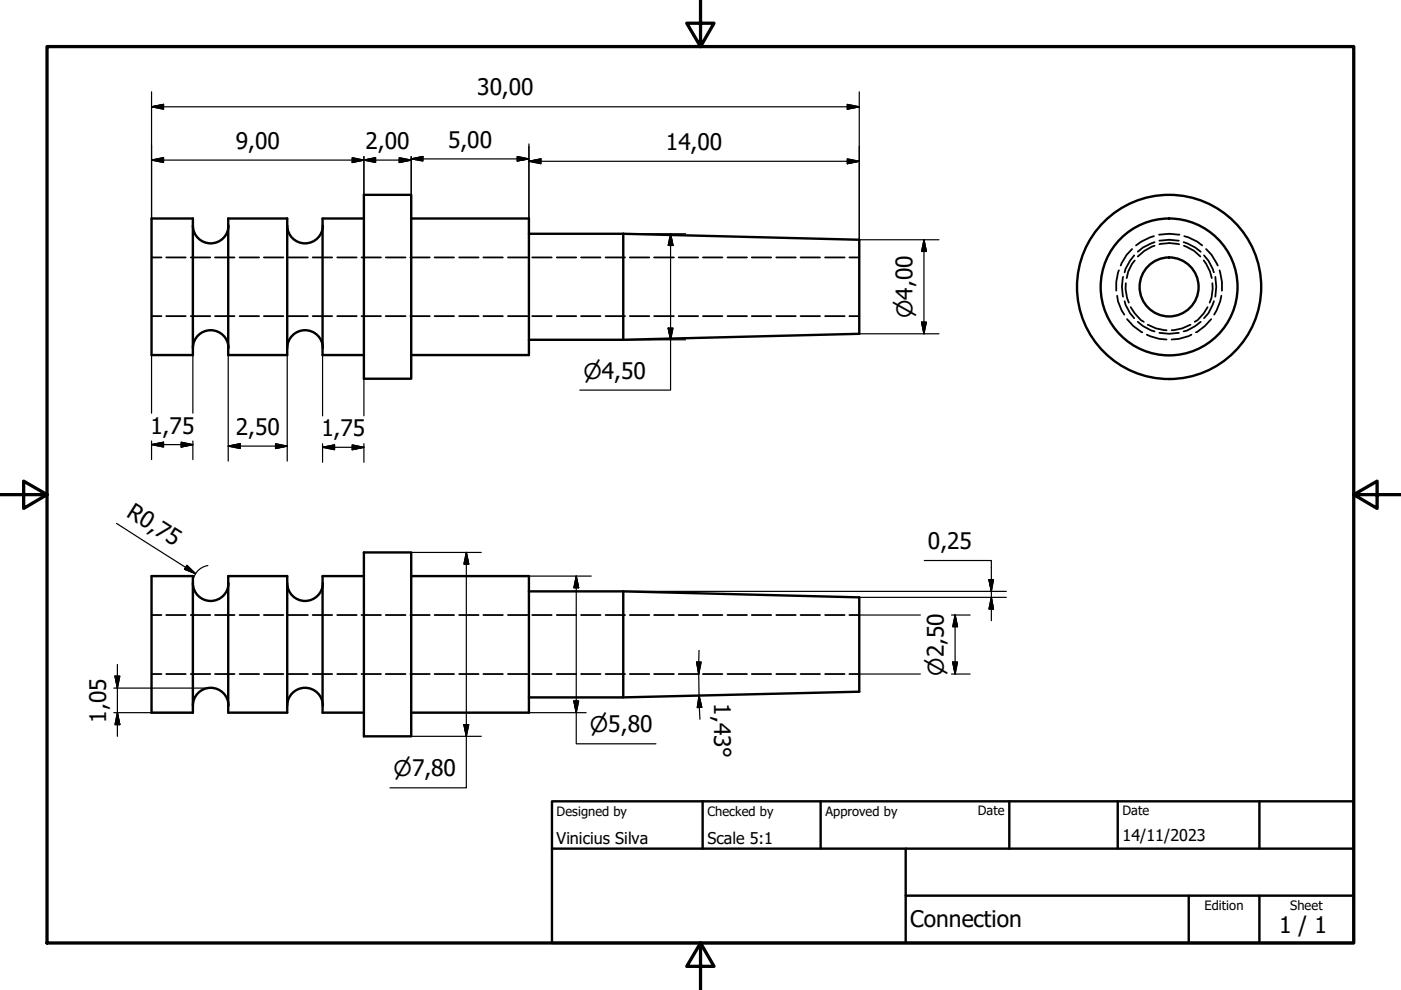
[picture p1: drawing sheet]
<svg xmlns="http://www.w3.org/2000/svg" width="297mm" height="210mm" viewBox="0 0 297 210" stroke-linecap="round" stroke-linejoin="round" font-family="sans-serif">
<!-- layer: Visible (ISO) -->
<g fill="none" stroke="#000" stroke-width=".51">
<path d="M32.1 46.3h8.8v29h-8.8zM40.9 47.8a3.8 3.8 0 0 0 3.8 3.8 3.8 3.8 0 0 0 3.8-3.8M48.4 46.3h12.5v29h-12.5zM60.9 47.8a3.8 3.8 0 0 0 3.8 3.8 3.8 3.8 0 0 0 3.8-3.8M77.2 41.3h10v39h-10zM77.2 46.3h-8.8v29h8.8M87.2 46.3h24.9v29h-24.9M112.1 49.6h20M132.1 49.6l50.1 1.2v20l-50.1 1.2h-20M132.1 49.6v22.4M40.9 73.8a3.8 3.8 0 0 1 3.8-3.8 3.8 3.8 0 0 1 3.8 3.8M60.9 73.8a3.8 3.8 0 0 1 3.8-3.8 3.8 3.8 0 0 1 3.8 3.8"/>
<path d="M77.2 117.1h10v39h-10zM32.1 122.1h8.8v29h-8.8zM40.9 123.6a3.8 3.8 0 0 0 3.8 3.8 3.8 3.8 0 0 0 3.8-3.8M48.4 122.1h12.5v29h-12.5zM60.9 123.6a3.8 3.8 0 0 0 3.8 3.8 3.8 3.8 0 0 0 3.8-3.8M77.2 122.1h-8.8v29h8.8M87.2 122.1h24.9v29h-24.9M112.1 125.4h20M132.1 125.4l50.1 1.3v20l-50.1 1.2h-20M132.1 125.4v22.5M40.9 149.6a3.8 3.8 0 0 1 3.8-3.8 3.8 3.8 0 0 1 3.8 3.8M60.9 149.6a3.8 3.8 0 0 1 3.8-3.8 3.8 3.8 0 0 1 3.8 3.8"/>
<circle cx="247.9" cy="60.8" r="14.5"/>
<circle cx="247.9" cy="60.8" r="6.3"/>
<circle cx="247.9" cy="60.8" r="19.5"/>
</g>
<!-- layer: Hidden (ISO) -->
<g fill="none" stroke="#000" stroke-width=".38">
<path d="M32.1 54.6h2.1M35.2 54.6h4.2M40.4 54.6h4.2M45.6 54.6h4.1M50.8 54.6h4.1M55.9 54.6h4.2M61.2 54.6h4.1M66.3 54.6h4.1M71.5 54.6h4.1M76.6 54.6h4.2M81.8 54.6h4.2M87 54.6h4.1"/>
<path d="M92.1 54.6h4.2M97.3 54.6h4.2M102.5 54.6h4.1M107.7 54.6h4.1M112.8 54.6h4.2M118 54.6h4.2M123.2 54.6h4.1M128.4 54.6h4.1M133.5 54.6h4.2M138.7 54.6h4.2M143.9 54.6h4.1M149 54.6h4.2"/>
<path d="M154.2 54.6h4.2M159.4 54.6h4.1M164.6 54.6h4.1M169.7 54.6h4.2M174.9 54.6h4.2M180.1 54.6h2.1M237.2 57.3l-.5 2.5v1.8M238.1 58.7a8.8 8.8 0 0 0 0 4.2M240 52.8l-1.1 1.2-1.3 2.3M240.5 54.1l-.9 1.2-1 1.7-.2 .8M240.6 55.2l-.6 .7-.8 1.7-.3 1.4M244.7 50.1l-2.7 1.1-1.1 .8"/>
<path d="M244.8 51.3l-2.5 1.2-1.1 .9M244.8 52.1l-2.2 1.1-1.4 1.2M245.7 49.8a12.3 12.3 0 0 1 4.4 0M245.8 51a11.3 11.3 0 0 1 4.1 0M245.8 51.8a8.8 8.8 0 0 1 4.2 0M251 51.3l2.4 1.2 1.2 .9M251 52.1l2.2 1.1 1.3 1.2M251.1 50.1l.9 .2 1.8 .9 1.1 .8M255.2 55.2l1.3 2.4 .4 1.4M255.3 54.1l.9 1.2 1.2 2.5M255.7 52.8l1.2 1.2 1.3 2.3M257.7 58.7a11.6 11.6 0 0 1 0 4.2"/>
<path d="M258.6 57.3l.5 2.5v1.8M32.1 67h2.1M35.2 67h4.2M40.4 67h4.2M45.6 67h4.1M50.8 67h4.1M55.9 67h4.2M61.2 67h4.1M66.3 67h4.1M71.5 67h4.1M76.6 67h4.2M81.8 67h4.2"/>
<path d="M87 67h4.1M92.1 67h4.2M97.3 67h4.2M102.5 67h4.1M107.7 67h4.1M112.8 67h4.2M118 67h4.2M123.2 67h4.1M128.4 67h4.1M133.5 67h4.2M138.7 67h4.2M143.9 67h4.1"/>
<path d="M149 67h4.2M154.2 67h4.2M159.4 67h4.1M164.6 67h4.1M169.7 67h4.2M174.9 67h4.2M180.1 67h2.1M236.9 62.7l.1 1.2 .8 1.9 .6 .9M238.4 63.9l.2 .7 1 1.8 .9 1.1M238.7 60l-.1 1.2 .4 2 .3 1M239 67.7l1.3 1.4 1.9 1.4M239.7 65.1l.9 1.4 1.3 1.4 .6 .3"/>
<path d="M241.2 68.2l1.1 .9 1.8 1 .7 .2M243.1 71l2.7 .9 1.5 .1M243.3 68.9a8.9 8.9 0 0 0 4 1.1M245.8 70.6a11.3 11.3 0 0 0 4.1 0M252.4 68.9a8.9 8.9 0 0 1-4 1.1M252.6 71l-2.7 .9-1.5 .1M254.6 68.2l-1.2 .9-1.7 1-.7 .2M256 65.1l-.8 1.4-1.3 1.4-.6 .3M256.8 67.7l-1.3 1.4-1.9 1.4M257 60l.1 1.2-.2 2-.4 1M257.4 63.9l-1.2 2.5-.9 1.1M259 62.7l-.3 1.2-1.3 2.8"/>
<path d="M32.1 130.4h2.1M35.2 130.4h4.2M40.4 130.4h4.2M45.6 130.4h4.1M50.8 130.4h4.1M55.9 130.4h4.2M61.2 130.4h4.1M66.3 130.4h4.1M71.5 130.4h4.1M76.6 130.4h4.2M81.8 130.4h4.2M87 130.4h4.1"/>
<path d="M92.1 130.4h4.2M97.3 130.4h4.2M102.5 130.4h4.1M107.7 130.4h4.1M112.8 130.4h4.2M118 130.4h4.2M123.2 130.4h4.1M128.4 130.4h4.1M133.5 130.4h4.2M138.7 130.4h4.2M143.9 130.4h4.1M149 130.4h4.2"/>
<path d="M154.2 130.4h4.2M159.4 130.4h4.1M164.6 130.4h4.1M169.7 130.4h4.2M174.9 130.4h4.2M180.1 130.4h2.1M32.1 142.9h2.1M35.2 142.9h4.2M40.4 142.9h4.2M45.6 142.9h4.1M50.8 142.9h4.1M55.9 142.9h4.2"/>
<path d="M61.2 142.9h4.1M66.3 142.9h4.1M71.5 142.9h4.1M76.6 142.9h4.2M81.8 142.9h4.2M87 142.9h4.1M92.1 142.9h4.2M97.3 142.9h4.2M102.5 142.9h4.1M107.7 142.9h4.1M112.8 142.9h4.2M118 142.9h4.2"/>
<path d="M123.2 142.9h4.1M128.4 142.9h4.1M133.5 142.9h4.2M138.7 142.9h4.2M143.9 142.9h4.1M149 142.9h4.2M154.2 142.9h4.2M159.4 142.9h4.1M164.6 142.9h4.1M169.7 142.9h4.2M174.9 142.9h4.2M180.1 142.9h2.1"/>
</g>
<!-- layer: Border (ISO) -->
<path d="M148.5 -.1v10l-2.9-5h5.8l-2.9 5M10 9.9h277v190h-277zM0 104.9h10l-5-2.9v5.8l5-2.9M287 104.9l5 2.9v-5.8l-5 2.9h10M148.5 199.9l2.9 5h-5.8l2.9-5v10" fill="none" stroke="#000" stroke-width=".7"/>
<!-- layer: Title (ISO) -->
<path d="M117 169.9h170v30h-170zM117 179.9h170M149 169.9v10M174 169.9v10M192 179.9v20M214 169.9v10M237 169.9v10M267 169.9v10M192 189.9h95M252 189.9v10M267 189.9v10" fill="none" stroke="#000" stroke-width=".51"/>
<!-- layer: Dimension (ISO) -->
<g fill="none" stroke="#000" stroke-width=".25">
<path d="M32.1 19.5v26.8M182.2 19.5v31.3h16.9M32.1 22.6l2.6-.5v1zM32.1 33.9l2.6-.5v1.1zM32.1 22.6h150.1M32.1 33.9h55.1M74.7 33.4l2.5 .5-2.5 .6zM77.2 33.9l2.4-.5v1.1zM77.2 33.2v8.1M84.6 33.4l2.6 .5-2.6 .6zM87.2 33.7l2.5-.5v.9zM87.2 33.2v8.1"/>
<path d="M87.2 33.7h24.9M109.7 33.2l2.4 .5-2.4 .4zM112.1 34.2l2.6-.5v1zM112.1 34.2h70.1M112.1 30.5v15.8M179.6 22.1l2.6 .5-2.6 .5zM179.6 33.7l2.6 .5-2.6 .5zM132.1 49.6h13.3M142.2 49.6l.5 2.4h-1zM142.2 49.6v33.1h-19.3M195.9 50.8l.5 2.5h-1zM195.9 50.8v20"/>
<path d="M32.1 75.3v12.3M40.9 75.3v12.3M48.4 75.3v22.5M60.9 75.3v22.5M68.4 75.3v12.9M77.2 75.3v12.9M132.1 72h13.3M141.7 69.6h1l-.5 2.4zM182.2 70.8h16.9M195.4 68.3h1l-.5 2.5zM32.1 94.3l2.6-.5v1zM32.1 93.5v3.9"/>
<path d="M32.1 94.3h8.8M38.4 93.8l2.5 .5-2.5 .5zM40.9 93.5v3.9M48.4 94.6l2.5-.5v1zM48.4 94.6h12.5M58.4 94.1l2.5 .5-2.5 .5zM68.4 94.8l2.5-.5v1zM68.4 94.8h8.8M68.4 94.1v3.9M74.7 94.3l2.5 .5-2.5 .5zM77.2 94.1v3.9M24.7 111l16.8 10.6"/>
<path d="M39.6 119.9l1.9 1.7-2.4-.9zM44.1 119.9a3.8 3.8 0 0 0-3.2 3.7M87.2 117.1h14.8M98.9 117.1l.5 2.5h-1zM98.9 117.1v49.9h-16.2M196 118.8h14.2v12.8M112.1 122.1h13.2M122.2 122.1l.5 2.5h-1zM122.2 122.1v35.6h16.9M132.1 125.4h81.3M148.2 137.9l-.1 5 .3 9.6M182.2 130.4h12.9"/>
<path d="M182.2 126.7h31.2M201.7 130.4h4M202.5 130.4l.5 2.5h-1zM202.5 130.4v12.5M209.7 122.9h.9l-.4 2.5zM210.2 126.7l.4 2.4h-.9zM24.1 151.1h16.8M24.1 145.9h20.5M24.4 143.4h1l-.5 2.5zM24.9 151.1l.5 2.5h-1zM24.9 140.9v15.2M87.2 156.1h14.8"/>
<path d="M98.4 153.6h1l-.5 2.5zM112.1 151.1h12.2M121.7 148.6h1l-.5 2.5zM147.7 140.4h1l-.6 2.5zM148.2 147.5l.6 2.5h-1zM182.2 142.9h12.9M201.7 142.9h4M202 140.4h1l-.5 2.5z"/>
</g>
<g fill="#000" stroke="#000" stroke-width=".25">
<path d="M32.1 22.6l2.6-.5zM32.1 22.6l2.6-.5v1zM32.1 33.9l2.6-.5zM32.1 33.9l2.6-.5v1.1zM74.7 34.5l2.5-.6zM74.7 33.4l2.5 .5-2.5 .6zM77.2 33.9l2.4-.5zM77.2 33.9l2.4-.5v1.1zM84.6 34.5l2.6-.6zM84.6 33.4l2.6 .5-2.6 .6zM87.2 33.7l2.5-.5zM87.2 33.7l2.5-.5v.9z"/>
<path d="M109.7 34.1l2.4-.4zM109.7 33.2l2.4 .5-2.4 .4zM112.1 34.2l2.6-.5zM112.1 34.2l2.6-.5v1zM179.6 23.1l2.6-.5zM179.6 22.1l2.6 .5-2.6 .5zM179.6 34.7l2.6-.5zM179.6 33.7l2.6 .5-2.6 .5zM142.2 49.6l.5 2.4zM142.2 49.6l.5 2.4h-1zM195.9 50.8l.5 2.5zM195.9 50.8l.5 2.5h-1z"/>
<path d="M141.7 69.6l.5 2.4zM141.7 69.6h1l-.5 2.4zM195.4 68.3l.5 2.5zM195.4 68.3h1l-.5 2.5zM32.1 94.3l2.6-.5zM32.1 94.3l2.6-.5v1zM38.4 94.8l2.5-.5zM38.4 93.8l2.5 .5-2.5 .5zM48.4 94.6l2.5-.5zM48.4 94.6l2.5-.5v1zM58.4 95.1l2.5-.5zM58.4 94.1l2.5 .5-2.5 .5z"/>
<path d="M68.4 94.8l2.5-.5zM68.4 94.8l2.5-.5v1zM74.7 95.3l2.5-.5zM74.7 94.3l2.5 .5-2.5 .5zM98.9 117.1l.5 2.5zM98.9 117.1l.5 2.5h-1zM39.1 120.7l2.4 .9zM39.6 119.9l1.9 1.7-2.4-.9zM122.2 122.1l.5 2.5zM122.2 122.1l.5 2.5h-1zM202.5 130.4l.5 2.5zM202.5 130.4l.5 2.5h-1z"/>
<path d="M209.7 122.9l.5 2.5zM209.7 122.9h.9l-.4 2.5zM210.2 126.7l.4 2.4zM210.2 126.7l.4 2.4h-.9zM24.4 143.4l.5 2.5zM24.4 143.4h1l-.5 2.5zM24.9 151.1l.5 2.5zM24.9 151.1l.5 2.5h-1zM98.4 153.6l.5 2.5zM98.4 153.6h1l-.5 2.5zM121.7 148.6l.5 2.5zM121.7 148.6h1l-.5 2.5z"/>
<path d="M147.7 140.4l.4 2.5zM147.7 140.4h1l-.6 2.5zM148.2 147.5l.6 2.5zM148.2 147.5l.6 2.5h-1zM202 140.4l.5 2.5zM202 140.4h1l-.5 2.5z"/>
</g>
<g font-size="4.8">
<text x="101.2" y="20.2">30,00</text>
<text x="50" y="31.5">9,00</text>
<text x="77.5" y="31.5">2,00</text>
<text x="95" y="31.3">5,00</text>
<text x="141.2" y="31.8">14,00</text>
<text x="31.9" y="91.9">1,75</text>
<text x="50" y="92.2">2,50</text>
<text x="68.1" y="92.4">1,75</text>
<text x="26.6" y="109.4" transform="rotate(32 26.6 109.4)">R0,75</text>
<text x="196.7" y="116.4">0,25</text>
<text x="151.4" y="149.1" transform="rotate(90 151.4 149.1)">1,43°</text>
<text x="22.5" y="153.2" transform="rotate(-90 22.5 153.2)">1,05</text>
<text x="193" y="196.6">Connection</text>
<text x="271.2" y="197.8">1 / 1</text>
</g>
<g font-size="4.6">
<text x="193.5" y="67.4" transform="rotate(-90 193.5 67.4)">⌀4,00</text>
<text x="123.7" y="80.3">⌀4,50</text>
<text x="200.1" y="143.3" transform="rotate(-90 200.1 143.3)">⌀2,50</text>
<text x="125" y="155.3">⌀5,80</text>
<text x="83.4" y="164.6">⌀7,80</text>
</g>
<g font-size="3.4">
<text x="118" y="178.9">Vinicius Silva</text>
<text x="150" y="178.9">Scale 5:1</text>
<text x="238" y="178.3">14/11/2023</text>
</g>
<g font-size="2.7">
<text x="118" y="173">Designed by</text>
<text x="150" y="173">Checked by</text>
<text x="175" y="173">Approved by</text>
<text x="207.3" y="172.9">Date</text>
<text x="238" y="172.9">Date</text>
<text x="255.4" y="193">Edition</text>
<text x="273.6" y="193">Sheet</text>
</g>
</svg>
